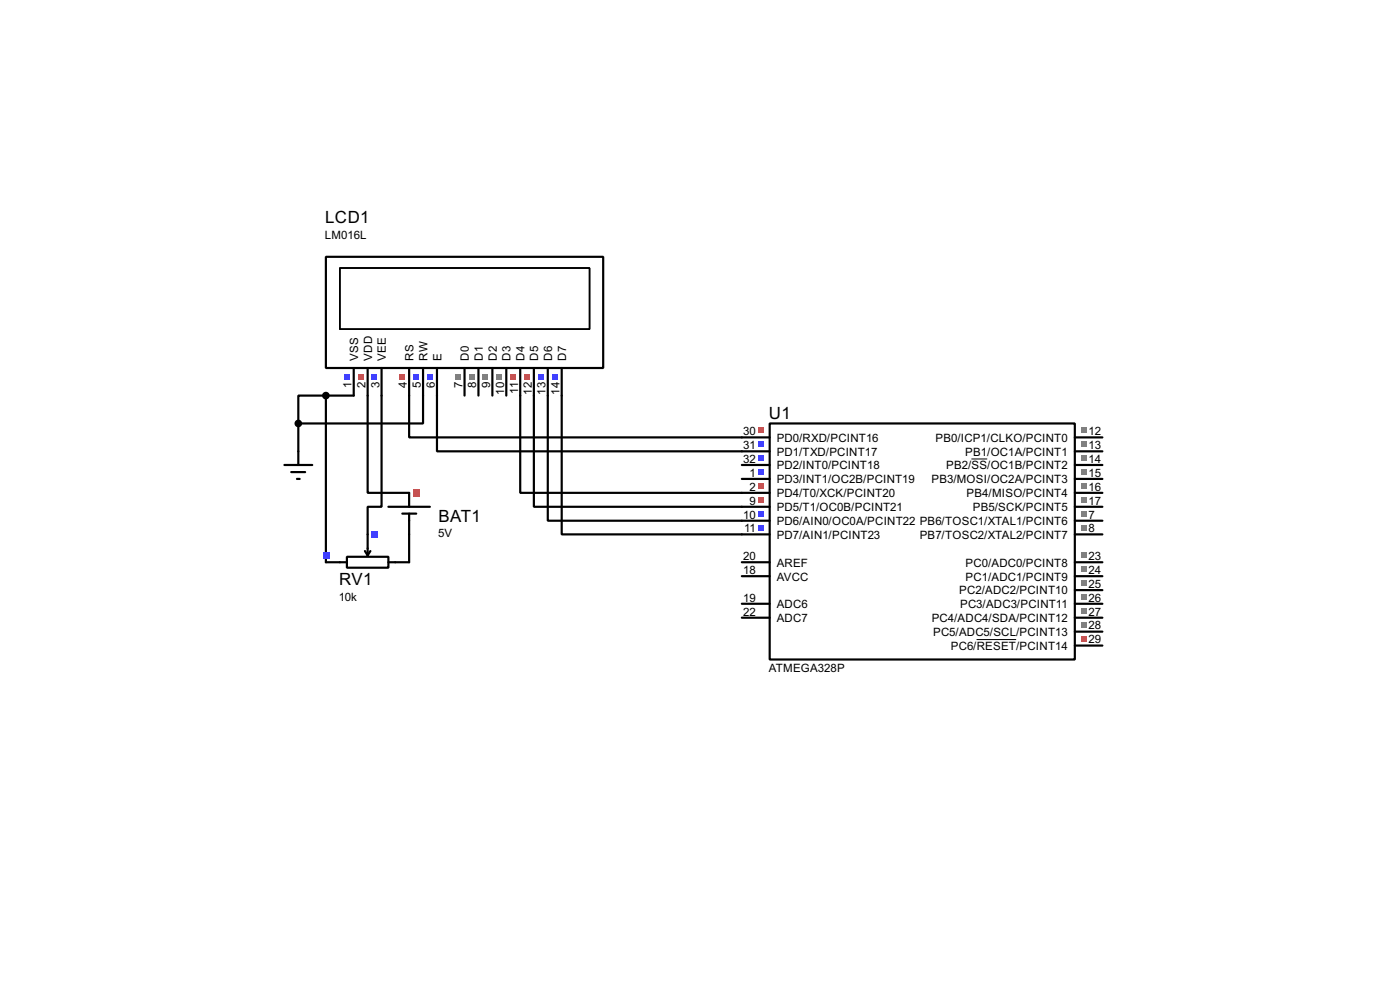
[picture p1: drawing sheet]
<svg xmlns="http://www.w3.org/2000/svg" width="256mm" height="180mm" viewBox="0 0 256 180" stroke-linecap="round" stroke-linejoin="round" font-family="sans-serif">
<g fill="none" stroke="#000" stroke-width=".4">
<path d="M54.7 77.5v5.1M59.7 72.4h-5v5.1M59.7 72.4h5.1M59.7 72.4v30.5M67.4 72.4v17.8h7.6M69.9 72.4v20.4h-2.5v5M75 72.4v7.7h66M77.5 72.4v5.1h-22.8M80.1 72.4v10.2h60.9M95.3 72.4v17.8h45.7M97.8 72.4v20.4h43.2M100.4 72.4v22.9h40.6"/>
<path d="M102.9 72.4v25.4h38.1M141 77.5h55.9v43.2h-55.9zM75 97.8v5.1M135.9 87.7h5.1M135.9 85.1h5.1M196.9 80.1h5.1M196.9 82.6h5.1M196.9 87.7h5.1M196.9 85.1h5.1M196.9 95.3h5.1M196.9 92.8h5.1M196.9 90.2h5.1"/>
<path d="M196.9 97.8h5.1M135.9 113.1h5.1M135.9 110.5h5.1M135.9 105.5h5.1M135.9 102.9h5.1M196.9 118.2h5.1M196.9 115.6h5.1M196.9 113.1h5.1M196.9 110.5h5.1M196.9 108h5.1M196.9 105.5h5.1M196.9 102.9h5.1"/>
</g>
<path d="M178 84h2.9M178.9 117.1h7.3" fill="none" stroke="#000" stroke-width=".18"/>
<g fill="#808080">
<path d="M198 78.3h1.1v1h-1.1z"/>
<path d="M198 80.8h1.1v1h-1.1z"/>
<path d="M198 85.9h1.1v1h-1.1z"/>
<path d="M198 83.4h1.1v1h-1.1z"/>
</g>
<path d="M138.9 93.5h1v1h-1z" fill="#4040ff"/>
<g fill="#ff4040">
<path d="M138.9 91h1v1h-1z"/>
<path d="M138.9 88.4h1v1.1h-1z"/>
</g>
<g fill="#4040ff">
<path d="M138.9 85.9h1v1h-1z"/>
<path d="M138.9 83.4h1v1h-1z"/>
<path d="M138.9 80.8h1v1h-1z"/>
</g>
<path d="M138.9 78.3h1v1h-1z" fill="#ff4040"/>
<g fill="#808080">
<path d="M198 88.4h1.1v1.1h-1.1z"/>
<path d="M198 91h1.1v1h-1.1z"/>
<path d="M198 96.1h1.1v1h-1.1z"/>
<path d="M198 93.5h1.1v1h-1.1z"/>
</g>
<path d="M198 116.4h1.1v1h-1.1z" fill="#ff4040"/>
<g fill="#808080">
<path d="M198 113.8h1.1v1.1h-1.1z"/>
<path d="M198 111.3h1.1v1h-1.1z"/>
<path d="M198 108.8h1.1v1h-1.1z"/>
<path d="M198 106.2h1.1v1h-1.1z"/>
<path d="M198 103.7h1.1v1h-1.1z"/>
<path d="M198 101.1h1.1v1.1h-1.1z"/>
</g>
<path d="M138.9 96.1h1v1h-1z" fill="#4040ff"/>
<g fill="none" stroke="#000" stroke-width=".4">
<path d="M59.7 47h50.8v20.4h-50.8zM64.8 67.4v5M67.4 67.4v5M69.9 67.4v5M75 67.4v5M77.5 67.4v5M80.1 67.4v5M85.1 67.4v5M87.7 67.4v5M90.2 67.4v5M92.8 67.4v5M95.3 67.4v5"/>
<path d="M97.8 67.4v5M100.4 67.4v5M102.9 67.4v5"/>
</g>
<path d="M62.3 49.1h45.7v11.2h-45.7z" fill="none" stroke="#000" stroke-width=".25"/>
<g fill="#4040ff">
<path d="M101.1 68.5h1.1v1h-1.1z"/>
<path d="M98.6 68.5h1v1h-1z"/>
</g>
<g fill="#ff4040">
<path d="M96.1 68.5h1v1h-1z"/>
<path d="M93.5 68.5h1v1h-1z"/>
</g>
<g fill="#808080">
<path d="M91 68.5h1v1h-1z"/>
<path d="M88.4 68.5h1.1v1h-1.1z"/>
<path d="M85.9 68.5h1v1h-1z"/>
<path d="M83.4 68.5h1v1h-1z"/>
</g>
<g fill="#4040ff">
<path d="M78.3 68.5h1v1h-1z"/>
<path d="M75.7 68.5h1.1v1h-1.1z"/>
</g>
<path d="M73.2 68.5h1v1h-1z" fill="#ff4040"/>
<path d="M63 68.5h1.1v1h-1.1z" fill="#4040ff"/>
<path d="M65.6 68.5h1v1h-1z" fill="#ff4040"/>
<path d="M68.1 68.5h1v1h-1z" fill="#4040ff"/>
<path d="M52.1 85.1h5.1M53.4 86.4h2.5M54.4 87.7h.5M54.7 82.6v2.5M67.4 97.8v3.9M59.7 102.9h3.9M63.6 101.9h7.6v2h-7.6zM66.9 100.9l.5 .8M67.9 100.9l-.5 .8M71.2 102.9h3.8" fill="none" stroke="#000" stroke-width=".4"/>
<g fill="#4040ff">
<path d="M59.1 101h1.3v1.3h-1.3z"/>
<path d="M68 97.2h1.3v1.3h-1.3z"/>
</g>
<circle cx="59.7" cy="72.4" r=".5" fill="#000" stroke="#000" stroke-width=".4"/>
<path d="M71.2 92.8h7.6M73.7 94h2.6M75 90.2v2.6M75 94v3.8" fill="none" stroke="#000" stroke-width=".4"/>
<path d="M75.6 89.6h1.3v1.3h-1.3z" fill="#ff4040"/>
<circle cx="54.6" cy="77.5" r=".5" fill="#000" stroke="#000" stroke-width=".4"/>
<g font-size="3.5">
<text x="59.6" y="40.9">LCD1</text>
<text x="140.9" y="76.7">U1</text>
<text x="80.3" y="95.5">BAT1</text>
<text x="62.1" y="107">RV1</text>
</g>
<g font-size="2.4">
<text x="59.5" y="43.7">LM016L</text>
<text x="64.4" y="71.1" transform="rotate(-90 64.4 71.1)">1</text>
<text x="65.6" y="66" transform="rotate(-90 65.6 66)">VSS</text>
<text x="67" y="71.1" transform="rotate(-90 67 71.1)">2</text>
<text x="68.2" y="66" transform="rotate(-90 68.2 66)">VDD</text>
<text x="69.5" y="71" transform="rotate(-90 69.5 71)">3</text>
<text x="70.7" y="66" transform="rotate(-90 70.7 66)">VEE</text>
<text x="74.6" y="71.1" transform="rotate(-90 74.6 71.1)">4</text>
<text x="75.8" y="66" transform="rotate(-90 75.8 66)">RS</text>
<text x="77.1" y="71.1" transform="rotate(-90 77.1 71.1)">5</text>
<text x="78.3" y="66" transform="rotate(-90 78.3 66)">RW</text>
<text x="79.7" y="71.1" transform="rotate(-90 79.7 71.1)">6</text>
<text x="80.9" y="66" transform="rotate(-90 80.9 66)">E</text>
<text x="84.7" y="71.1" transform="rotate(-90 84.7 71.1)">7</text>
<text x="85.9" y="66" transform="rotate(-90 85.9 66)">D0</text>
<text x="87.3" y="71.1" transform="rotate(-90 87.3 71.1)">8</text>
<text x="88.5" y="66" transform="rotate(-90 88.5 66)">D1</text>
<text x="89.8" y="71.1" transform="rotate(-90 89.8 71.1)">9</text>
<text x="91" y="66" transform="rotate(-90 91 66)">D2</text>
<text x="93.6" y="66" transform="rotate(-90 93.6 66)">D3</text>
<text x="96.1" y="66" transform="rotate(-90 96.1 66)">D4</text>
<text x="98.6" y="66" transform="rotate(-90 98.6 66)">D5</text>
<text x="101.2" y="66" transform="rotate(-90 101.2 66)">D6</text>
<text x="103.7" y="66" transform="rotate(-90 103.7 66)">D7</text>
<text x="92.4" y="72.2" transform="rotate(-90 92.4 72.2)">10</text>
<text x="94.9" y="72.1" transform="rotate(-90 94.9 72.1)">11</text>
<text x="97.4" y="72.2" transform="rotate(-90 97.4 72.2)">12</text>
<text x="100" y="72.2" transform="rotate(-90 100 72.2)">13</text>
<text x="102.5" y="72.2" transform="rotate(-90 102.5 72.2)">14</text>
<text x="136.2" y="82.2">31</text>
<text x="136.2" y="79.7">30</text>
<text x="142.3" y="83.4">PD1/TXD/PCINT17</text>
<text x="142.3" y="80.8">PD0/RXD/PCINT16</text>
<text x="171.4" y="80.8">PB0/ICP1/CLKO/PCINT0</text>
<text x="176.8" y="83.4">PB1/OC1A/PCINT1</text>
<text x="199.4" y="79.7">12</text>
<text x="199.4" y="82.2">13</text>
<text x="136.2" y="84.7">32</text>
<text x="137.3" y="89.8">2</text>
<text x="137.3" y="87.3">1</text>
<text x="142.3" y="88.5">PD3/INT1/OC2B/PCINT19</text>
<text x="142.3" y="85.9">PD2/INT0/PCINT18</text>
<text x="170.6" y="88.5">PB3/MOSI/OC2A/PCINT3</text>
<text x="173.3" y="85.9">PB2/SS/OC1B/PCINT2</text>
<text x="199.4" y="87.3">15</text>
<text x="199.4" y="84.7">14</text>
<text x="199.4" y="89.8">16</text>
<text x="136.2" y="94.9">10</text>
<text x="137.3" y="92.4">9</text>
<text x="142.3" y="93.6">PD5/T1/OC0B/PCINT21</text>
<text x="142.3" y="91">PD4/T0/XCK/PCINT20</text>
<text x="177.1" y="91">PB4/MISO/PCINT4</text>
<text x="178.2" y="93.6">PB5/SCK/PCINT5</text>
<text x="199.4" y="92.4">17</text>
<text x="199.4" y="94.9">7</text>
<text x="80.3" y="98.4">5V</text>
<text x="136.3" y="97.4">11</text>
<text x="142.3" y="96.1">PD6/AIN0/OC0A/PCINT22 PB6/TOSC1/XTAL1/PCINT6</text>
<text x="142.3" y="98.6">PD7/AIN1/PCINT23</text>
<text x="168.5" y="98.6">PB7/TOSC2/XTAL2/PCINT7</text>
<text x="199.4" y="97.4">8</text>
<text x="136.2" y="105.1">18</text>
<text x="136.2" y="102.5">20</text>
<text x="142.3" y="106.3">AVCC</text>
<text x="142.3" y="103.7">AREF</text>
<text x="176.9" y="106.3">PC1/ADC1/PCINT9</text>
<text x="176.9" y="103.7">PC0/ADC0/PCINT8</text>
<text x="199.4" y="107.6">25</text>
<text x="199.4" y="105.1">24</text>
<text x="199.4" y="102.5">23</text>
<text x="62.1" y="110">10k</text>
<text x="136.2" y="110.1">19</text>
<text x="136.2" y="112.7">22</text>
<text x="142.3" y="111.3">ADC6</text>
<text x="142.3" y="113.9">ADC7</text>
<text x="170.7" y="113.9">PC4/ADC4/SDA/PCINT12</text>
<text x="175.7" y="108.8">PC2/ADC2/PCINT10</text>
<text x="175.9" y="111.3">PC3/ADC3/PCINT11</text>
<text x="199.4" y="112.7">27</text>
<text x="199.4" y="110.1">26</text>
<text x="170.9" y="116.4">PC5/ADC5/SCL/PCINT13</text>
<text x="174.2" y="119">PC6/RESET/PCINT14</text>
<text x="199.4" y="117.8">29</text>
<text x="199.4" y="115.2">28</text>
<text x="140.8" y="122.9">ATMEGA328P</text>
</g>
</svg>
